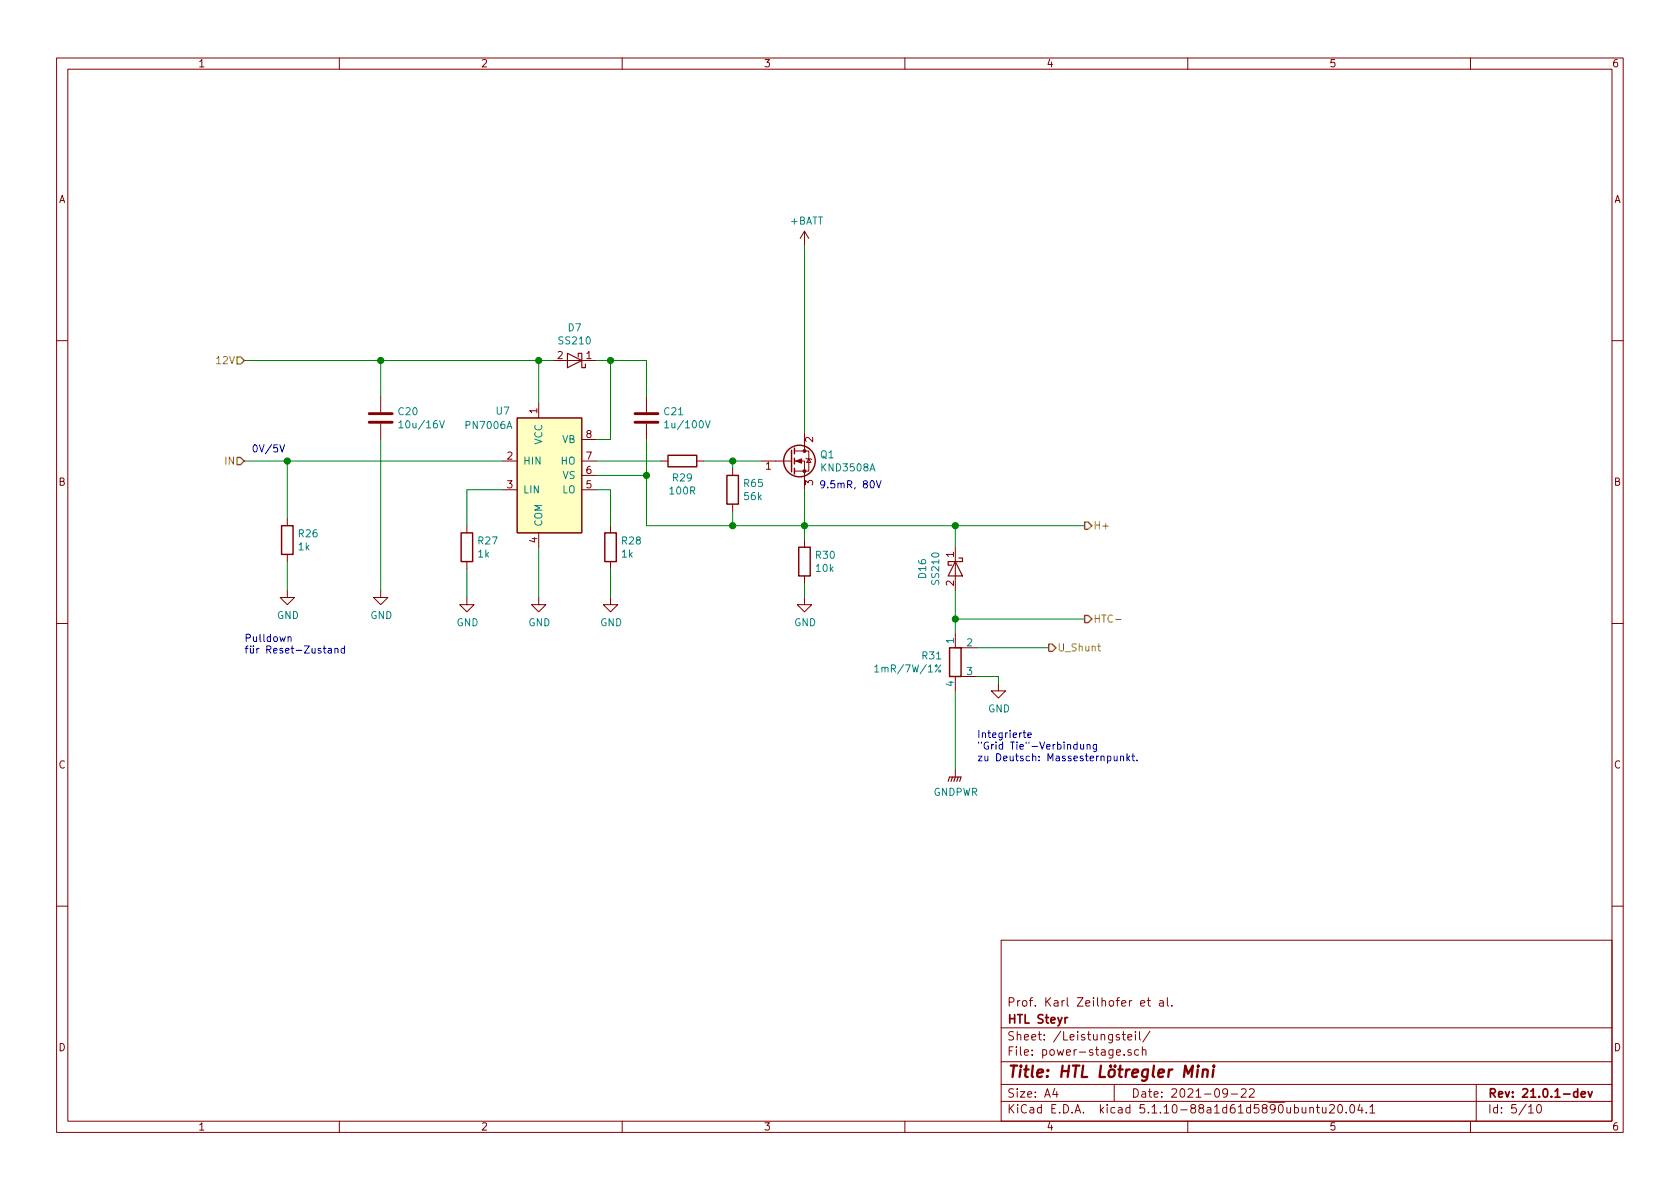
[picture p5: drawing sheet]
<svg xmlns="http://www.w3.org/2000/svg" width="297mm" height="210mm" viewBox="0 0 297 210" stroke-linecap="round" stroke-linejoin="round" font-family="sans-serif">
<g fill="none" stroke="#840000" stroke-width=".18">
<path d="M10 10.3h277v189.9h-277zM12 12.2h273v186.1h-273zM60 10.3v1.9M110 10.3v1.9M160 10.3v1.9M210 10.3v1.9M260 10.3v1.9M142.2 40.9l-.7 1.3M142.2 40.9v2.5M142.2 40.9l.8 1.3M10 60.2h2M67.3 70.1v2.8"/>
<path d="M67.3 74.9v2.8M91.4 73.9h11.5v20.3h-11.5zM95.2 71.4v2.5M97.8 63.7h7.6M102.9 77.7h2.5M114.3 70.1v2.8M114.3 74.9v2.8M140.5 79.8h2.5v3.5h-2.5M142.2 76.4v3.4M285 60.2h2M50.8 91.7v1.3M50.8 98v1.3"/>
<path d="M82.5 93v1.2M82.5 99.3v1.3M88.9 81.5h2.5M88.9 86.6h2.5M95.2 94.2v2.6M102.9 81.5h2.5M102.9 86.6h2.5M102.9 84.1h2.5M107.9 93v1.2M107.9 99.3v1.3M116.8 81.5h1.3M123.2 81.5h1.3"/>
<path d="M129.5 82.8v1.3M129.5 89.1v1.3M134.6 81.5h5.4M140.5 81.5h1.7v5.1M142.2 95.5v1.3M142.5 81l.1 .1h.8l.1 .2M143 81.1l.4 .7h-.8zM168.9 96.8v7.6M10 110.3h2M50.8 104.4v1.3h1.3l-1.3 1.2-1.3-1.2h1.3M67.3 104.4v1.3h1.3l-1.3 1.2-1.3-1.2h1.3M82.5 105.7v1.2h1.3l-1.3 1.3-1.2-1.3h1.2"/>
<path d="M95.2 105.7v1.2h1.3l-1.3 1.3-1.2-1.3h1.2M107.9 105.7v1.2h1.3l-1.3 1.3-1.2-1.3h1.2M142.2 105.7v1.2h1.3l-1.3 1.3-1.2-1.3h1.2M142.2 101.8v1.3M168.9 112v2.5h3.8M172.7 119.6h-3.8v2.6M285 110.3h2M168.9 136.1v1.3M176.5 120.9v1.3h1.3l-1.3 1.2-1.2-1.2h1.2M10 160.2h2M177 166.3h108v32h-108zM201.7 177.4l.7-.1-.1-.3-.4-.1-.2 .2 .1 .7h.5"/>
<path d="M202.8 176.9h.6M203 176.4v1.3l.4 .2M205.1 177h.5l.1 .9M205.7 177.3l-.5 .1a.29 .29 0 0 0-.2 .2 .29 .29 0 0 0 .2 .3l.5-.1M206.4 176.4v1.3l.2 .2M207.2 177.8v.1M285 160.2h2M60 198.3v1.9M110 198.3v1.9M160 198.3v1.9M177 194.8h108M177 191.8h108"/>
<path d="M177 187.8h108M177 181.8h108M186.5 192.5l-.4 1h1M186.8 193v1M197 191.8v3M198.4 182.9h.6M198.6 182.4v1.3l.4 .2M198.8 186.5v.1M199.4 183.4l.7-.1v-.3l-.5-.1-.2 .2 .1 .7h.6M200 185.7l-.4-.1-.2 .2 .1 .2 .5 .2v.3h-.6M200.8 182.4v.2M200.8 182.9v1"/>
<path d="M201.3 185.7l-.4-.1-.3 .3 .1 .6 .2 .1 .4-.1M201.5 182.4v1.3l.2 .2M202 185.7l.2-.1 .3 .1 .1 .9M202 185.1v1.5M203.3 182.3l-1.2 2M210 198.3v1.9M217 193.2l-.1 .2a.48 .48 0 0 1-.6-.1v-.6a.48 .48 0 0 1 .6-.1l.1 .1a1.19 1.19 0 0 1-.2 1.2l-.5 .1M217.7 193.5h1.1M219.5 192.7l.2-.2h.3l.3 .2v.3v.2l-.9 .8h.9M220.9 192.7l.2-.2h.4l.2 .2 .1 .3-1 1h1M231.6 196l.2-.2 .4 .1v.9M231.6 195.8v1"/>
<path d="M232.7 195.8h.6M232.9 195.3v1.3l.4 .2M233.8 195.8l.1 .9 .3 .1 .2-.1M234.4 195.8v1M235.1 195.5l.2-.2h.4l.2 .5-.9 1h.9M236.7 195.4l.3-.1a.94 .94 0 0 1 0 1.5h-.1a1 1 0 0 1-.2-1.4zM238 196.7v.1M238.8 195.5l.3-.2a.94 .94 0 0 1 0 1.5 .82 .82 0 0 1-.3-1.3zM240.4 195.2l-.3 1.1h.9M240.8 195.8v1M241.6 196.7v.1M242.2 195.8l.4-.5v1.5"/>
<path d="M242.2 196.8h.9M260 198.3v1.9M261 191.8v6.5M270.3 195.8l.4-.5v1.5M270.3 196.8h.8M271.8 195.5l.4-.2a.94 .94 0 0 1 0 1.5 .79 .79 0 0 1-.4-1.3z"/>
</g>
<path d="M188.7 179.9l-.4 .3M278.9 193.1l-.4-.1-.3 .3 .1 .6 .2 .1 .4-.1M278.9 192.5v1.5M279.6 193.5l.7-.1-.1-.3-.4-.1-.2 .2 .1 .7h.5M280.8 193l.4 1 .3-1" fill="none" stroke="#840000" stroke-width=".3"/>
<path d="M211.8 189.1l-.2 1.3M211.9 188.4l-.1 .2M212.7 189.3a.5 .5 0 0 1 .9 .1l-.2 1M212.7 189.1l-.1 1.3M214.6 189.1l-.2 1.3M214.6 188.4v.2l.1-.1-.1-.1v.2" fill="none" stroke="#840000" stroke-width=".41"/>
<path d="M91.4 73.9h11.5v20.3h-11.5z" fill="#ffffc2" stroke="#ffffc2" stroke-width=".18"/>
<path d="M100.3 62.5l2.6 1.2-2.6 1.3zM102.2 63.1v-.6h.7v2.5h.6v-.6M168.9 99.3l1.3 2.5h-2.6zM169.5 98.7h.7v.6h-2.6v.6h.7M167.6 138.2l.3-.8h2l-.2 .8M168.4 137.4l-.3 .8M168.9 137.4l-.2 .8M169.4 137.4l-.2 .8" fill="none" stroke="#840000" stroke-width=".2"/>
<path d="M65.3 74.7h4M65.3 73.1h4M112.3 74.7h4M112.3 73.1h4" fill="none" stroke="#840000" stroke-width=".51"/>
<g fill="none" stroke="#008484" stroke-width=".18">
<path d="M70.5 74.7l.4-.3v1.3M70.5 75.7h.7M77.7 74.4l.5 1.3 .4-1.3M117.5 74.7l.4-.3v1.3M117.5 75.7h.7M124.7 74.4l.4 1.3 .5-1.3M154.7 117.9l.3-.3v1.2M154.7 118.8h.7M166.3 117.6l-.9 1.2"/>
<circle cx="166.1" cy="118.7" r=".18"/>
</g>
<g fill="none" stroke="#840000" stroke-width=".25">
<path d="M140 79.6v3.8M140.5 79.2v1.1M49.8 93h2v5h-2zM81.5 94.2h2.1v5.1h-2.1zM106.9 94.2h2.1v5.1h-2.1zM118.1 80.5h5.1v2h-5.1zM128.5 84.1h2.1v5h-2.1zM140.5 81v1M140.5 82.8v1M141.2 96.8h2.1v5h-2.1zM167.9 114.5h2v5.1h-2z"/>
<circle cx="141.4" cy="81.5" r="2.79"/>
</g>
<g fill="#840000" stroke="#840000" stroke-width=".18">
<path d="M140.7 81.5l1-.4v.8z"/>
<circle cx="142.2" cy="83.3" r=".25"/>
<circle cx="142.2" cy="79.8" r=".25"/>
</g>
<g fill="none" stroke="#008400" stroke-width=".18">
<path d="M142.2 43.4v33M43.2 63.7h54.6M67.3 63.7v6.4M67.3 77.7v26.7M95.2 63.7v7.7M105.4 63.7h8.9v6.4M107.9 63.7v14h-2.5M114.3 77.7v15.3h77.5M43.2 81.5h45.7M50.8 81.5v10.2M50.8 99.3v5.1M88.9 86.6h-6.4v6.4"/>
<path d="M95.2 96.8v8.9M105.4 86.6h2.5v6.4M105.4 84.1h8.9M105.4 81.5h11.4M124.5 81.5h10.1M129.5 81.5v1.3M129.5 90.4v2.6M142.2 86.6v8.9M168.9 93v3.8M82.5 100.6v5.1M107.9 100.6v5.1M142.2 103.1v2.6"/>
<path d="M168.9 104.4v7.6M168.9 109.5h22.9M172.7 114.5h12.7M172.7 119.6h3.8v1.3M168.9 122.2v13.9"/>
</g>
<path d="M41.9 63.1h.6l.7 .6-.7 .7h-.6zM41.9 80.9h.6l.7 .6-.7 .7h-.6zM191.8 92.3h.6l.6 .7-.6 .6h-.6zM185.4 113.9h.7l.6 .6-.6 .7h-.7zM191.8 108.8h.6l.6 .7-.6 .6h-.6z" fill="none" stroke="#848400" stroke-width=".25"/>
<path d="M194.1 114.3h.5M194.3 113.8v1.1l.3 .2M197.2 109.5h1" fill="none" stroke="#848400" stroke-width=".18"/>
<g fill="none" stroke="#0000c2" stroke-width=".18">
<path d="M49.5 78.7l.4 1.2 .4-1.2M154.9 85l.5 1.3 .4-1.3M50.9 112.7l.2-.1h.3l.1 .8M50.9 112.6v.8M58.1 114.7h.4l.1 .8M58.6 115h-.4l-.2 .2 .1 .2h.5M59.2 114.8l.2-.2 .3 .1 .1 .8M59.2 114.6v.9M60.9 114.7l-.4-.1-.2 .3 .1 .5h.5M60.9 114.2v1.3M180.9 129.6h.5M181.1 129.2v1l.3 .2"/>
<path d="M181.7 130l.6-.1v-.3h-.4l-.2 .2 .1 .6h.5M190.4 131.7l-.3-.1-.3 .3 .2 .5h.4M190.4 131.2v1.3M191.1 131.6v.8l.3 .1 .2-.1M191.6 131.6v.9M192.2 131.8l.2-.2 .3 .1v.8M192.2 131.6v.9M193.9 131.6l-.1 1.2-.2 .1-.3-.1M193.9 131.7l-.4-.1-.2 .3 .1 .5h.5M197 133.7v.8h.3l.2-.1M197.5 133.7v.8M198.1 133.8l.2-.1 .3 .1 .1 .7"/>
<path d="M198.1 133.7v.8M199.3 133.3v1.2M199.4 134.1l.3 .4M199.7 133.7l-.4 .5M200.1 133.7h.5M200.3 133.3v1.1l.3 .1M201 134.4v.1"/>
</g>
<g fill="#008400" stroke="#008400" stroke-width=".25">
<circle cx="129.5" cy="81.5" r=".51"/>
<circle cx="50.8" cy="81.5" r=".51"/>
<circle cx="67.3" cy="63.7" r=".51"/>
<circle cx="129.5" cy="93" r=".51"/>
<circle cx="95.3" cy="63.7" r=".51"/>
<circle cx="108" cy="63.7" r=".51"/>
<circle cx="114.3" cy="84.1" r=".51"/>
<circle cx="168.9" cy="93" r=".51"/>
<circle cx="142.2" cy="93" r=".51"/>
<circle cx="168.9" cy="109.5" r=".51"/>
</g>
<text font-size="2.8" fill="#840000" x="178" y="190.5">Title: HTL Lötregler Mini</text>
<g font-size="2.1" fill="#840000">
<text x="178" y="178">Prof. Karl Zeilhofer et al.</text>
<text x="178" y="184">Sheet: /Leistungsteil/</text>
<text x="178" y="181">HTL Steyr</text>
<text x="178" y="186.7">File: power-stage.sch</text>
<text x="178" y="196.9">KiCad E.D.A. kicad 5.1.10-88a1d61d5890ubuntu20.04.1</text>
<text x="178" y="194.1">Size: A4</text>
<text x="200" y="194.1">Date: 2021-09-22</text>
<text x="263" y="194.1">Rev: 21.0.1-dev</text>
<text x="263" y="196.9">Id: 5/10</text>
</g>
<g font-size="1.8" fill="#840000">
<text x="35" y="11.9">1</text>
<text x="85" y="11.9">2</text>
<text x="135" y="11.9">3</text>
<text x="185" y="11.9">4</text>
<text x="235" y="11.9">5</text>
<text x="285" y="11.9">6</text>
<text x="10.4" y="35.9">A</text>
<text x="285.4" y="35.9">A</text>
<text x="98.6" y="63.5">2</text>
<text x="103.7" y="63.5">1</text>
<text x="95" y="73.1" transform="rotate(-90 95 73.1)">1</text>
<text x="103.7" y="77.5">8</text>
<text x="89.7" y="81.3">2</text>
<text x="103.7" y="83.8">6</text>
<text x="103.7" y="81.3">7</text>
<text x="135.4" y="83.1">1</text>
<text x="143.8" y="78.2" transform="rotate(-90 143.8 78.2)">2</text>
<text x="10.4" y="85.9">B</text>
<text x="89.7" y="86.4">3</text>
<text x="103.7" y="86.4">5</text>
<text x="143.8" y="85.8" transform="rotate(-90 143.8 85.8)">3</text>
<text x="285.4" y="85.9">B</text>
<text x="95" y="96" transform="rotate(-90 95 96)">4</text>
<text x="168.7" y="98.5" transform="rotate(-90 168.7 98.5)">1</text>
<text x="168.7" y="103.6" transform="rotate(-90 168.7 103.6)">2</text>
<text x="10.4" y="135.9">C</text>
<text x="285.4" y="135.9">C</text>
<text x="10.4" y="185.9">D</text>
<text x="285.4" y="185.9">D</text>
<text x="35" y="199.9">1</text>
<text x="85" y="199.9">2</text>
<text x="135" y="199.9">3</text>
<text x="185" y="199.9">4</text>
<text x="235" y="199.9">5</text>
<text x="285" y="199.9">6</text>
</g>
<g font-size="1.8" fill="#008484">
<text x="139.8" y="39.7">+BATT</text>
<text x="100.5" y="58.6">D7</text>
<text x="99" y="60.9">SS210</text>
<text x="70.5" y="73.4">C20</text>
<text x="71.2" y="75.7">10u/16V</text>
<text x="82.5" y="75.9">PN7006A</text>
<text x="87.8" y="73.3">U7</text>
<text x="117.5" y="73.4">C21</text>
<text x="118.2" y="75.7">1u/100V</text>
<text x="92.5" y="82.2">HIN</text>
<text x="95.9" y="78.7" transform="rotate(-90 95.9 78.7)">VCC</text>
<text x="99.2" y="82.2">HO</text>
<text x="99.4" y="78.4">VB</text>
<text x="145.1" y="81">Q1</text>
<text x="145.4" y="83.4">KND3508A</text>
<text x="92.5" y="87.2">LIN</text>
<text x="99.4" y="87.2">LO</text>
<text x="99.5" y="84.7">VS</text>
<text x="118.5" y="87.4">100R</text>
<text x="119" y="85.1">R29</text>
<text x="131.6" y="86.1">R65</text>
<text x="131.6" y="88.4">56k</text>
<text x="52.9" y="95">R26</text>
<text x="95.9" y="93.2" transform="rotate(-90 95.9 93.2)">COM</text>
<text x="52.8" y="97.3">1k</text>
<text x="84.6" y="98.6">1k</text>
<text x="84.6" y="96.3">R27</text>
<text x="110" y="98.6">1k</text>
<text x="110" y="96.3">R28</text>
<text x="144.3" y="98.8">R30</text>
<text x="144.3" y="101.1">10k</text>
<text x="163.8" y="102.2" transform="rotate(-90 163.8 102.2)">D16</text>
<text x="166.1" y="103.2" transform="rotate(-90 166.1 103.2)">SS210</text>
<text x="49" y="109.5">GND</text>
<text x="65.5" y="109.5">GND</text>
<text x="80.7" y="110.7">GND</text>
<text x="93.4" y="110.7">GND</text>
<text x="106.1" y="110.7">GND</text>
<text x="140.4" y="110.7">GND</text>
<text x="168.7" y="113.8" transform="rotate(-90 168.7 113.8)">1</text>
<text x="155.5" y="118.9">1mR/7W/1%</text>
<text x="163.1" y="116.6">R31</text>
<text x="171" y="114.3">2</text>
<text x="171" y="119.4">3</text>
<text x="168.7" y="121.4" transform="rotate(-90 168.7 121.4)">4</text>
<text x="174.7" y="126">GND</text>
<text x="165" y="140.7">GNDPWR</text>
</g>
<g font-size="1.8" fill="#848400">
<text x="38.5" y="64.4">12V</text>
<text x="39.9" y="82.2">IN</text>
<text x="193.3" y="93.6">H+</text>
<text x="193.3" y="110.1">HTC-</text>
<text x="186.9" y="115.2">U_Shunt</text>
</g>
<g font-size="1.8" fill="#0000c2">
<text x="44.4" y="80">0V/5V</text>
<text x="144.8" y="86.4">9.5mR, 80V</text>
<text x="43.2" y="113.5">Pulldown</text>
<text x="43.2" y="115.6">für Reset-Zustand</text>
<text x="172.7" y="130.5">Integrierte</text>
<text x="172.7" y="132.6">&quot;Grid Tie&quot;-Verbindung</text>
<text x="172.7" y="134.6">zu Deutsch: Massesternpunkt.</text>
</g>
</svg>
